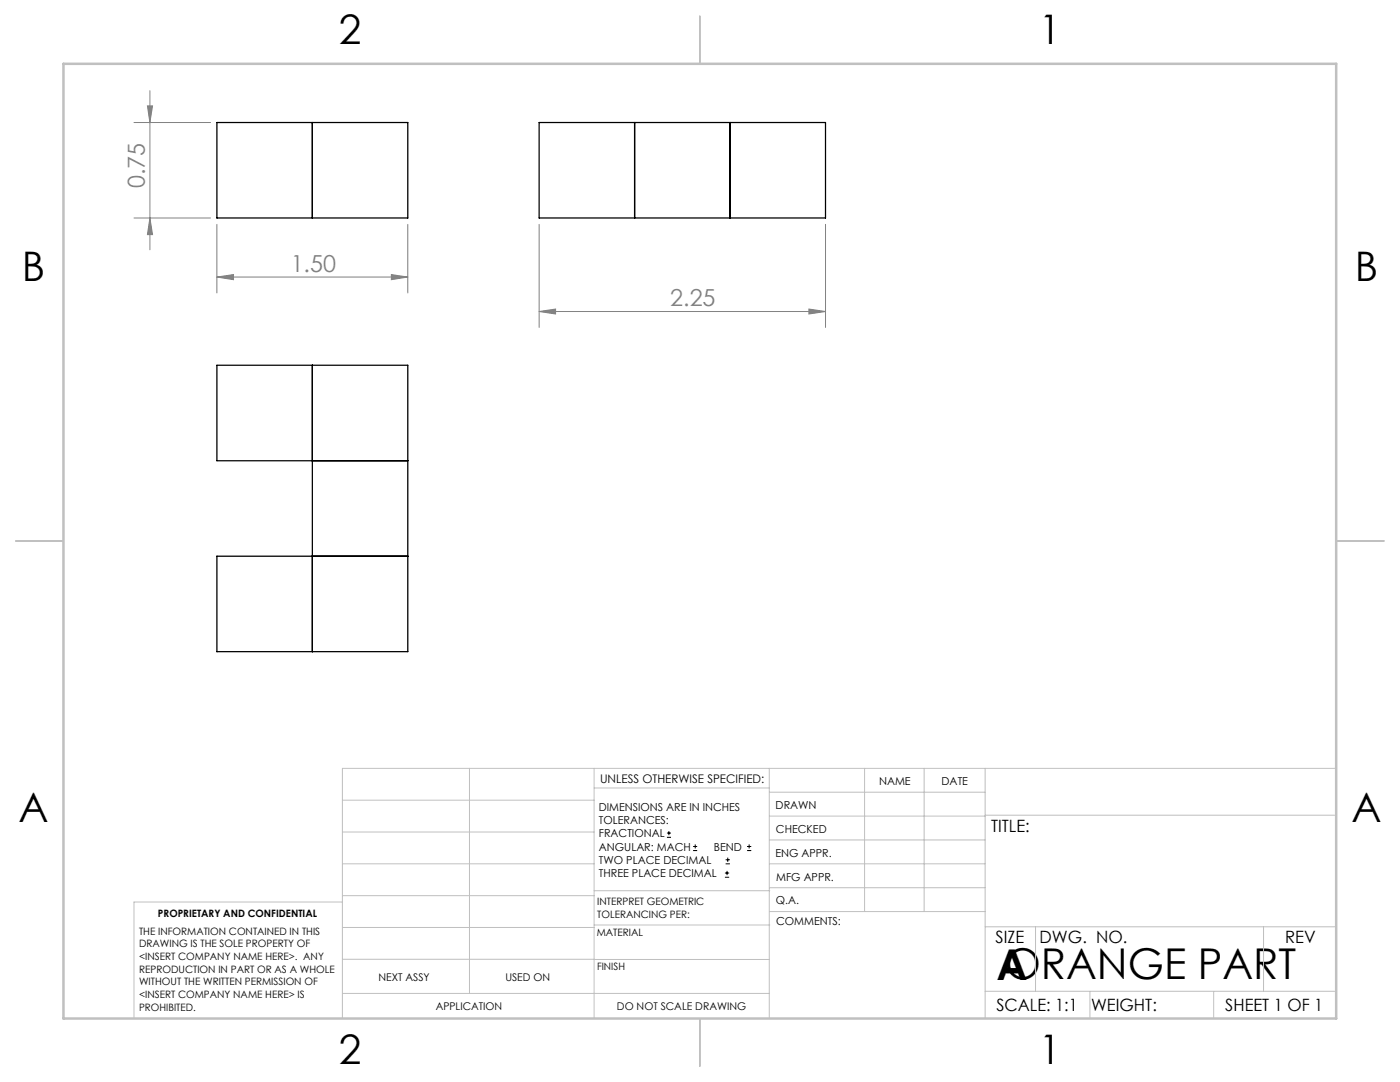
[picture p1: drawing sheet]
<svg xmlns="http://www.w3.org/2000/svg" width="279mm" height="216mm" viewBox="0 0 279 216" stroke-linecap="round" stroke-linejoin="round" font-family="sans-serif">
<path d="M43.3 24.4h38.1v19.1h-38.1zM62.3 24.4v19.1M107.6 24.4h57.1v19.1h-57.1zM126.6 24.4v19.1M145.7 24.4v19.1M62.3 72.9v57.1M81.4 91.9h-38.1v-19h38.1v57.1h-38.1v-19h38.1" fill="none" stroke="#000" stroke-width=".25"/>
<g fill="none" stroke="#000" stroke-width=".2">
<path d="M133.1 167.1h.8M133.1 166.2h.8M133.5 165.8v.9M138.3 169.7h.8M138.3 168.9h.8M138.7 168.5v.8M144.7 175h.8M144.7 174.2h.8M144.8 172.4h.9M144.8 171.6h.9M145.1 173.8v.8M145.2 171.1v.9"/>
<path d="M149.1 169.7h.8M149.1 168.9h.8M149.5 168.5v.8"/>
</g>
<g fill="none" stroke="#808080" stroke-width=".2">
<path d="M29.9 18.1v31.7M26.7 24.4h15.3M29.4 21.1h1l-.5 3.3zM26.7 43.5h15.3M29.9 43.5l.5 3.3h-1zM43.3 55.3l3.3-.5v1zM43.3 44.8v13.7M43.3 55.3h38.1M78.1 54.8l3.3 .5-3.3 .5zM81.4 44.8v13.7M107.6 44.8v20.5M164.7 44.8v20.5"/>
<path d="M107.6 62.2l3.3-.5v1zM107.6 62.2h57.1M161.4 61.7l3.3 .5-3.3 .5z"/>
</g>
<g fill="none" stroke="#c0c0c0" stroke-width=".2">
<path d="M68.3 159.7h50.3M93.7 153.3v44.9M118.6 153.3v49.9M118.6 157.2h34.9M153.5 153.3v49.9M153.5 158.1h43.1M172.5 153.3v28.6M184.4 153.3v28.6M196.6 153.3v49.9M266.7 153.3h-198.4v49.9M68.3 178.7h50.3M68.3 172.4h50.3"/>
<path d="M68.3 166h50.3M68.3 180h-41.6v23.2M118.6 177.7h35M153.5 167.6h43.1M153.5 162.8h43.1M153.5 172.4h43.1M153.5 177.1h43.1M196.6 162.7h70.1M68.3 198.2h85.2M68.3 191.4l85.2 .1M68.3 185.1h50.3M118.6 184.6h35"/>
<path d="M153.6 181.9h43M196.6 197.8h70.1M196.6 184.9h70.1M206.7 184.9v12.9M217.5 197.8v5.4M242.2 197.8v5.4M252.2 184.9v12.9"/>
</g>
<path d="M139.7 3.2v9.5M3.1 107.9h9.6M266.7 107.9h9.5M139.7 203.2v9.6" fill="none" stroke="#c0c0c0" stroke-width=".25"/>
<path d="M12.7 12.7h254v190.5h-254z" fill="none" stroke="#c0c0c0" stroke-width=".5"/>
<g fill="#808080">
<path d="M78.1 54.8l3.3 .5-3.3 .5zM43.3 55.3l3.3-.5v1z"/>
<path d="M107.6 62.2l3.3-.5v1zM161.4 61.7l3.3 .5-3.3 .5z"/>
<path d="M29.4 21.1h1l-.5 3.3zM29.9 43.5l.5 3.3h-1z"/>
</g>
<g font-size="8.5">
<text x="198.9" y="195.5">A</text>
<text x="200.5" y="195.4">ORANGE PART</text>
</g>
<g font-size="8.1">
<text x="67.6" y="8.9">2</text>
<text x="207.3" y="8.9">1</text>
<text x="4.4" y="56.2">B</text>
<text x="270.4" y="56.2">B</text>
<text x="3.7" y="164.1">A</text>
<text x="269.7" y="164.1">A</text>
<text x="67.6" y="212.4">2</text>
<text x="207.3" y="212.4">1</text>
</g>
<g font-size="4.7" fill="#808080">
<text x="28.9" y="37.6" transform="rotate(-90 28.9 37.6)">0.75</text>
<text x="58" y="54.3">1.50</text>
<text x="133.8" y="61.1">2.25</text>
</g>
<g font-size="3.4">
<text x="197.8" y="166">TITLE:</text>
<text x="198.7" y="188.1">SIZE</text>
<text x="207.5" y="188.1">DWG. NO.</text>
<text x="256.5" y="188.2">REV</text>
<text x="198.8" y="201.7">SCALE: 1:1</text>
<text x="217.7" y="201.8">WEIGHT:</text>
<text x="244.5" y="201.7">SHEET 1 OF 1</text>
</g>
<text font-size="2.4" x="119.8" y="156.2">UNLESS OTHERWISE SPECIFIED:</text>
<g font-size="2.2">
<text x="119.5" y="161.8">DIMENSIONS ARE IN INCHES</text>
<text x="154.8" y="161.4">DRAWN</text>
<text x="175.4" y="156.6">NAME</text>
<text x="187.9" y="156.7">DATE</text>
<text x="119.5" y="164.4">TOLERANCES:</text>
<text x="119.5" y="167.1">FRACTIONAL</text>
<text x="154.9" y="166.3">CHECKED</text>
<text x="119.5" y="169.7">ANGULAR: MACH</text>
<text x="119.5" y="172.4">TWO PLACE DECIMAL</text>
<text x="142.5" y="169.7">BEND</text>
<text x="154.8" y="170.9">ENG APPR.</text>
<text x="119.5" y="175">THREE PLACE DECIMAL</text>
<text x="154.9" y="175.7">MFG APPR.</text>
<text x="154.9" y="180.4">Q.A.</text>
<text x="154.9" y="184.6">COMMENTS:</text>
</g>
<g font-size="2.1">
<text x="75.5" y="195.7">NEXT ASSY</text>
<text x="100.9" y="195.7">USED ON</text>
<text x="86.9" y="201.5">APPLICATION</text>
<text x="123.1" y="201.6">DO NOT SCALE DRAWING</text>
</g>
<g font-size="2">
<text x="31.5" y="182.9">PROPRIETARY AND CONFIDENTIAL</text>
<text x="119.2" y="180.6">INTERPRET GEOMETRIC</text>
<text x="119.2" y="183.1">TOLERANCING PER:</text>
<text x="27.8" y="186.5">THE INFORMATION CONTAINED IN THIS</text>
<text x="27.8" y="189">DRAWING IS THE SOLE PROPERTY OF</text>
<text x="27.8" y="191.6">&lt;INSERT COMPANY NAME HERE&gt;. ANY</text>
<text x="119.1" y="186.7">MATERIAL</text>
<text x="27.8" y="194.1">REPRODUCTION IN PART OR AS A WHOLE</text>
<text x="27.8" y="196.6">WITHOUT THE WRITTEN PERMISSION OF</text>
<text x="119.1" y="193.5">FINISH</text>
<text x="27.8" y="199.1">&lt;INSERT COMPANY NAME HERE&gt; IS</text>
<text x="27.8" y="201.7">PROHIBITED.</text>
</g>
</svg>
